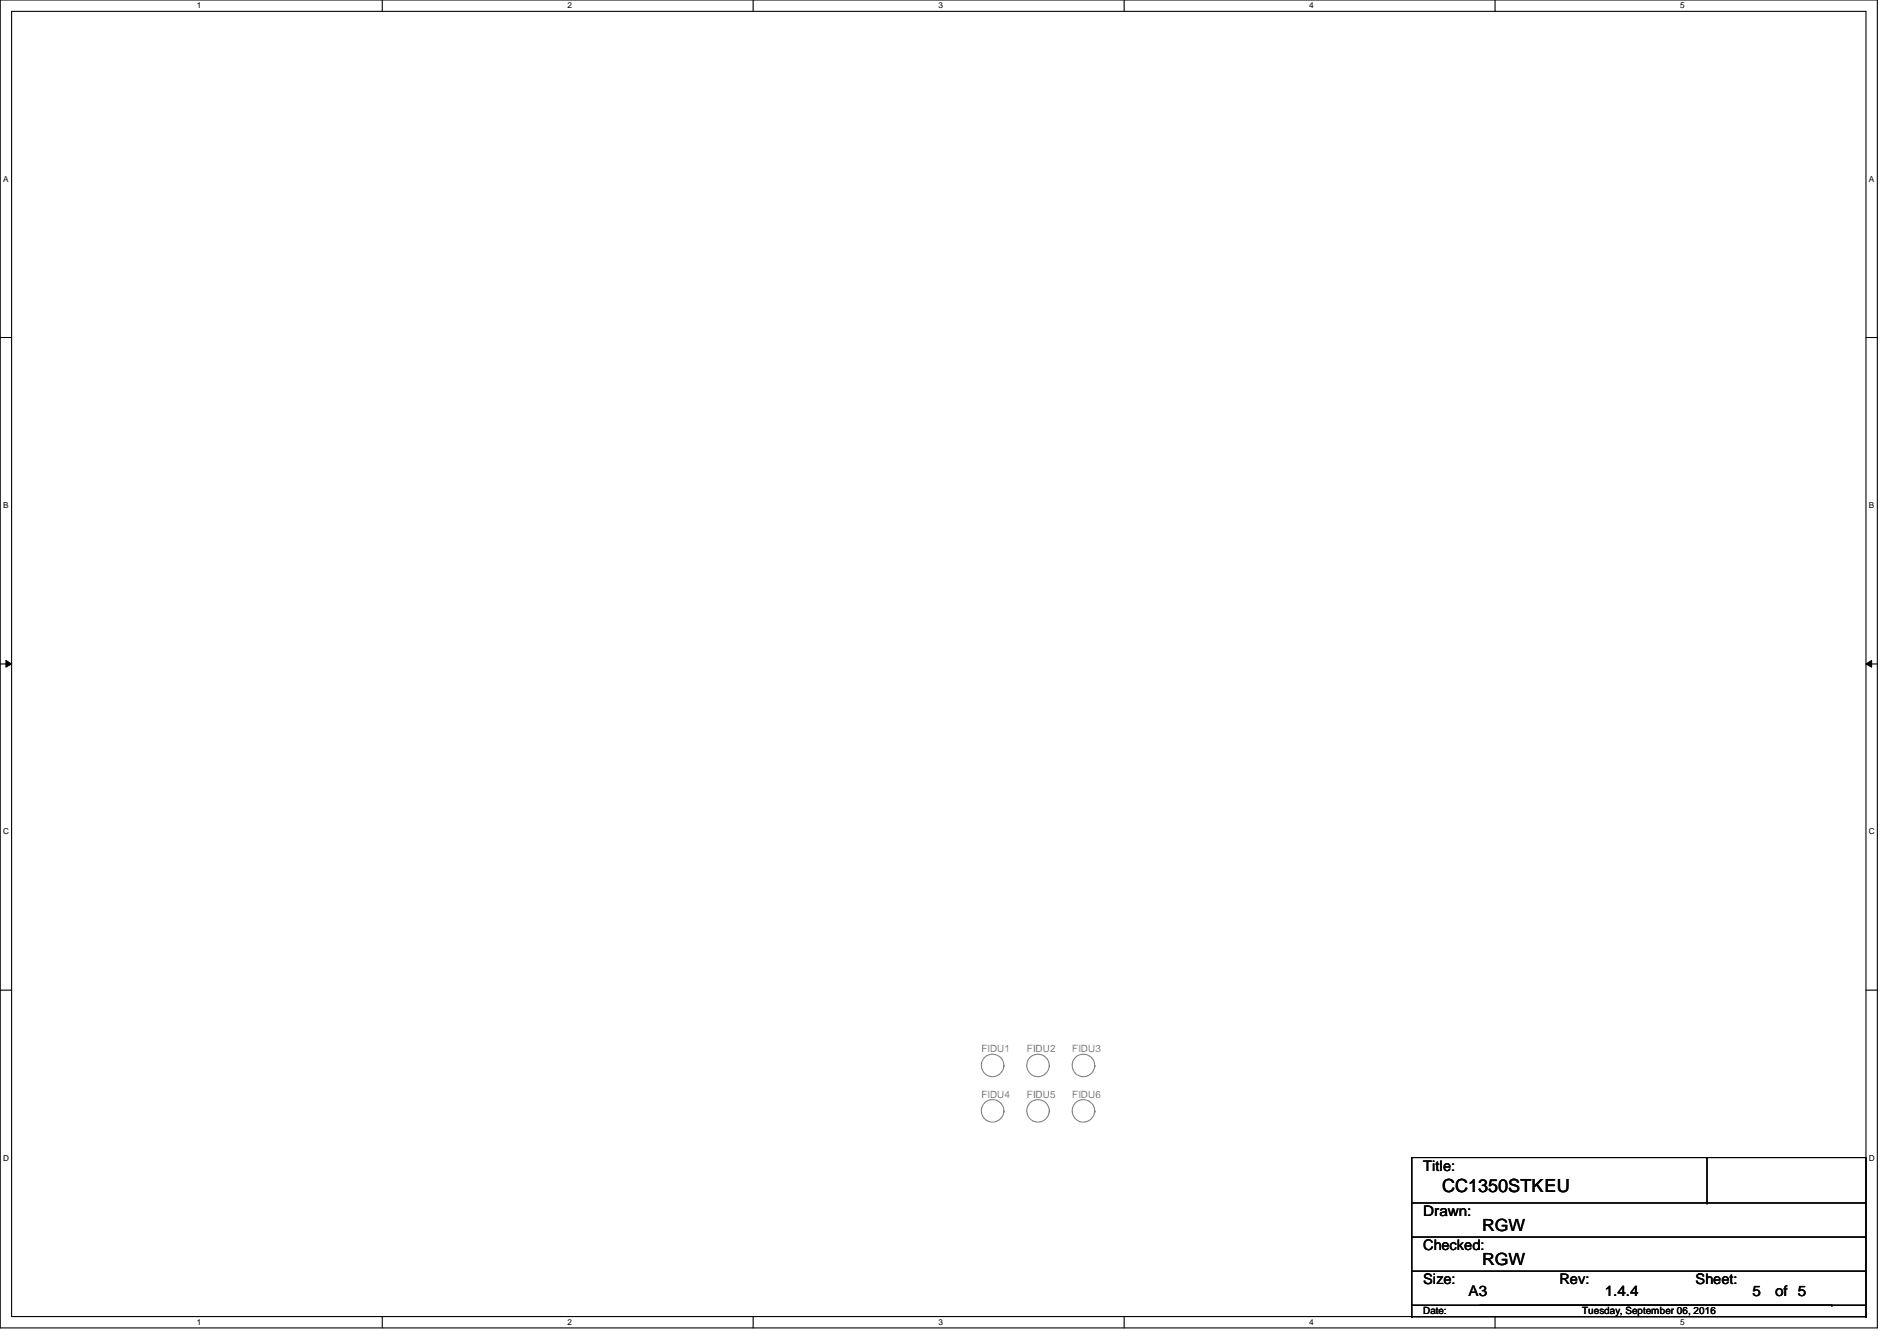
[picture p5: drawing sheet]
<svg xmlns="http://www.w3.org/2000/svg" width="297mm" height="210mm" viewBox="0 0 297 210" stroke-linecap="round" stroke-linejoin="round" font-family="sans-serif">
<path d="M0 0h294v207.9h-294zM1.8 1.8h290.4v204.3h-290.4z" fill="none" stroke="#000" stroke-width=".17"/>
<g fill="#fff">
<path d="M30.8 .2h.7v1.4h-.7z"/>
<path d="M30.8 206.2h.7v1.4h-.7z"/>
</g>
<path d="M59.9 0v1.8M59.9 206.1v1.8" fill="none" stroke="#000" stroke-width=".17"/>
<g fill="#fff">
<path d="M88.9 .2h.6v1.4h-.6z"/>
<path d="M88.9 206.2h.6v1.4h-.6z"/>
</g>
<path d="M117.9 0v1.8M117.9 206.1v1.8" fill="none" stroke="#000" stroke-width=".17"/>
<g fill="#fff">
<path d="M146.9 .2h.7v1.4h-.7z"/>
<path d="M146.9 206.2h.7v1.4h-.7z"/>
</g>
<path d="M176 0v1.8M176 206.1v1.8" fill="none" stroke="#000" stroke-width=".17"/>
<g fill="#fff">
<path d="M205 .2h.7v1.4h-.7z"/>
<path d="M205 206.2h.7v1.4h-.7z"/>
</g>
<path d="M234.1 0v1.8M234.1 206.1v1.8" fill="none" stroke="#000" stroke-width=".17"/>
<g fill="#fff">
<path d="M263.1 .2h.7v1.4h-.7z"/>
<path d="M263.1 206.2h.7v1.4h-.7z"/>
<path d="M.5 27.3h.8v1.4h-.8z"/>
<path d="M292.6 27.3h.9v1.4h-.9z"/>
<path d="M.5 78.4h.8v1.4h-.8z"/>
<path d="M292.6 78.4h.9v1.4h-.9z"/>
</g>
<path d="M0 52.8h1.8M292.2 52.8h1.8" fill="none" stroke="#000" stroke-width=".17"/>
<g fill="#fff">
<path d="M.5 129.5h.9v1.4h-.9z"/>
<path d="M292.6 129.5h.9v1.4h-.9z"/>
</g>
<path d="M0 103.9h1.8M292.2 103.9h1.8" fill="none" stroke="#000" stroke-width=".17"/>
<path d="M.9 103.4l.9 .5-.9 .5zM292.2 103.9l.9-.5v1z" fill="#000"/>
<path d="M.9 103.4l.9 .5-.9 .5zM292.2 103.9l.9-.5v1z" fill="none" stroke="#000" stroke-width=".16"/>
<g fill="#fff">
<path d="M.5 180.5h.9v1.4h-.9z"/>
<path d="M292.6 180.5h.9v1.4h-.9z"/>
</g>
<g fill="none" stroke="#000" stroke-width=".17">
<path d="M0 155h1.8M292.2 155h1.8M221.1 181.2h71.1v23.1h-71.1zM221.1 188.3h71.1M221.1 193.6h71.1M221.1 199h71.1M267.3 188.3h.1M267.3 181.2v7.1M292.2 188.3h.1M292.2 193.6h.1M292.2 199h.1M221.1 206.1h.1"/>
<path d="M221.1 204.3v1.8M221.1 206.1h71.1M231.7 204.3h55.1M286.8 204.3h.1M292.2 206.1h.1M292.2 204.3h.1M292.2 204.3v1.8"/>
</g>
<g fill="none" stroke="#808080" stroke-width=".17">
<path d="M157.2 166.8h.1M157.2 173.9h.1M164.3 166.8h.1M164.3 173.9h.1M171.4 166.8h.1M171.4 173.9h.1"/>
<circle cx="155.4" cy="166.8" r="1.76"/>
<circle cx="155.4" cy="173.9" r="1.76"/>
<circle cx="162.5" cy="166.8" r="1.76"/>
<circle cx="162.5" cy="173.9" r="1.76"/>
<circle cx="169.6" cy="166.8" r="1.76"/>
<circle cx="169.6" cy="173.9" r="1.76"/>
</g>
<text font-size="2.8" x="225.8" y="186.6">CC1350STKEU</text>
<g font-size="2.6">
<text x="232.1" y="198">RGW</text>
<text x="232.1" y="192.6">RGW</text>
</g>
<g font-size="2.3">
<text x="222.8" y="183.3">Title:</text>
<text x="222.8" y="190.4">Drawn:</text>
<text x="222.8" y="195.7">Checked:</text>
<text x="222.8" y="201">Size:</text>
<text x="230" y="202.8">A3</text>
<text x="244.2" y="201">Rev:</text>
<text x="251.3" y="202.8">1.4.4</text>
<text x="265.5" y="201">Sheet:</text>
<text x="274.4" y="202.8">5</text>
<text x="278" y="202.8">of 5</text>
</g>
<g font-size="1.6" fill="#808080">
<text x="153.7" y="164.7">FIDU1</text>
<text x="160.8" y="164.7">FIDU2</text>
<text x="167.9" y="164.7">FIDU3</text>
<text x="153.7" y="171.8">FIDU4</text>
<text x="160.8" y="171.8">FIDU5</text>
<text x="167.9" y="171.8">FIDU6</text>
</g>
<g font-size="1.6">
<text x="222.8" y="205.7">Date:</text>
<text x="247.7" y="205.7">Tuesday, September 06, 2016</text>
</g>
<g font-size="1.3">
<text x="30.8" y="1.3">1</text>
<text x="88.9" y="1.3">2</text>
<text x="146.9" y="1.3">3</text>
<text x="205" y="1.3">4</text>
<text x="263.1" y="1.3">5</text>
<text x=".5" y="28.4">A</text>
<text x="292.6" y="28.4">A</text>
<text x=".5" y="79.5">B</text>
<text x="292.6" y="79.5">B</text>
<text x=".5" y="130.6">C</text>
<text x="292.6" y="130.6">C</text>
<text x=".5" y="181.7">D</text>
<text x="292.6" y="181.7">D</text>
<text x="30.8" y="207.4">1</text>
<text x="88.9" y="207.4">2</text>
<text x="146.9" y="207.4">3</text>
<text x="205" y="207.4">4</text>
<text x="263.1" y="207.4">5</text>
</g>
</svg>
